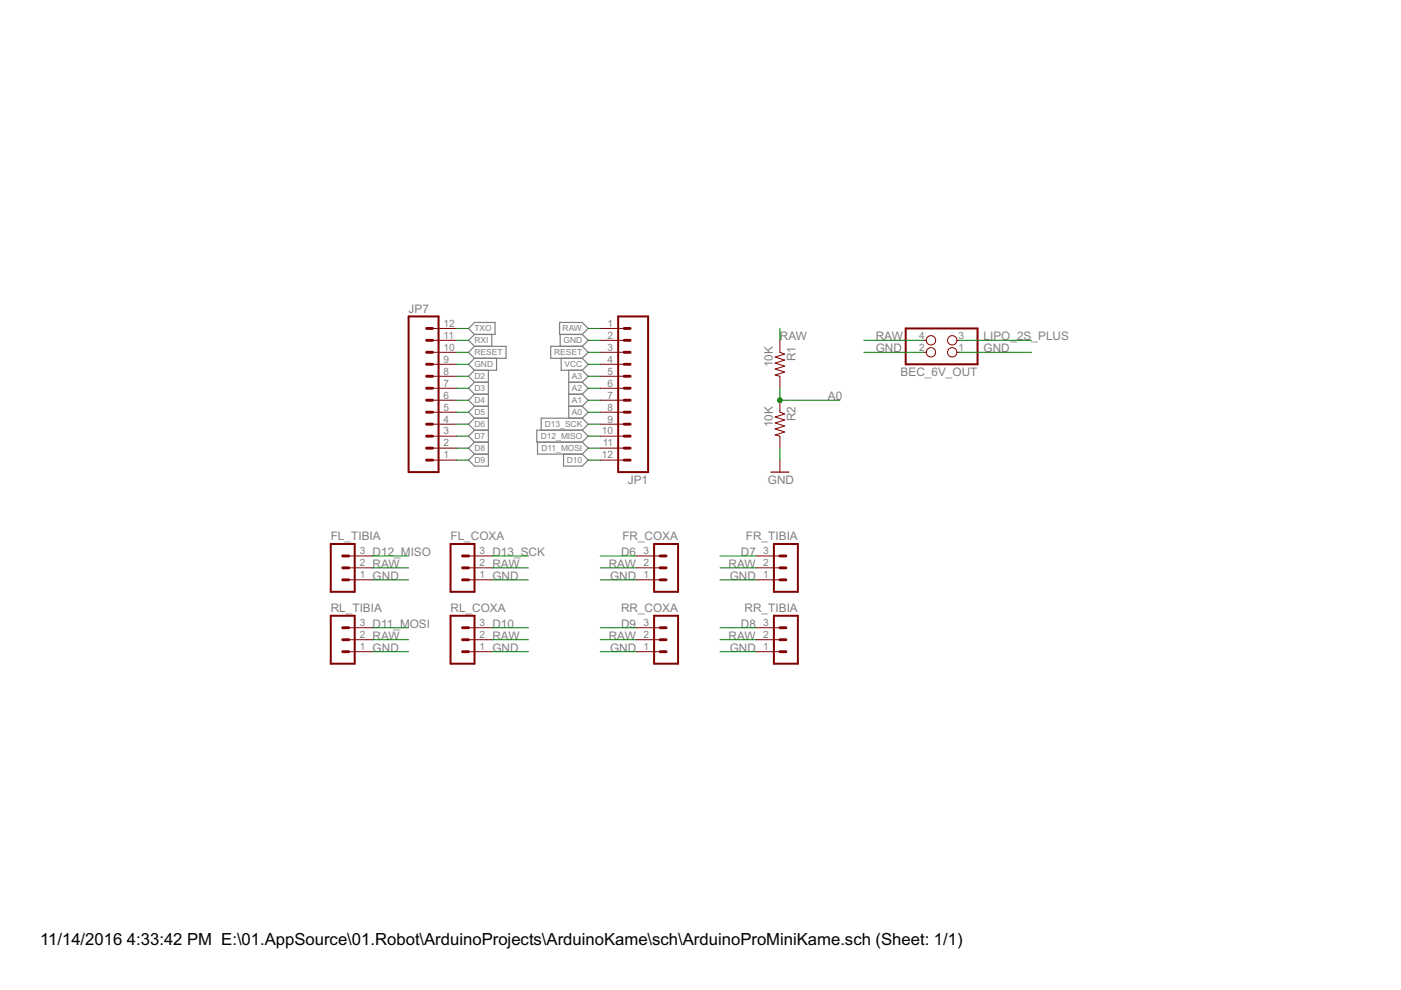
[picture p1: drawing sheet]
<svg xmlns="http://www.w3.org/2000/svg" width="297mm" height="210mm" viewBox="0 0 297 210" stroke-linecap="round" stroke-linejoin="round" font-family="sans-serif">
<g fill="none" stroke="#808080" stroke-width=".25">
<path d="M99.3 69.6l1.3-1.2h4.4v2.5h-4.4zM100.6 76l-1.3 1.2 1.3 1.3M100.6 73.4h6.7v2.6h-6.7M100.6 73.4l-1.3 1.3 1.3 1.3M100.6 78.5l-1.3 1.3 1.3 1.2M100.6 70.9l-1.3 1.3 1.3 1.2M103.5 78.5v20.3h-2.9l-1.3-1.2 1.3-1.3M104.3 70.9v2.5M105.3 76v2.5h-4.7M118.6 68.4h4.8l1.3 1.2-1.3 1.3h-4.8zM118.8 70.9v2.5M119 76v2.5h4.4"/>
<path d="M120.6 78.5v10.2M123.4 73.4h-6.6v2.6h6.6M123.4 70.9l1.3 1.3-1.3 1.2M123.4 73.4l1.3 1.3-1.3 1.3M123.4 76l1.3 1.2-1.3 1.3M123.4 78.5l1.3 1.3-1.3 1.2M100.6 93.7l-1.3 1.3 1.3 1.3M100.6 96.3h2.9M100.6 93.7h2.9M100.6 81h2.9M100.6 83.6h2.9M100.6 86.1h2.9"/>
<path d="M100.6 88.7h2.9M100.6 81l-1.3 1.3 1.3 1.3M100.6 83.6l-1.3 1.3 1.3 1.2M100.6 86.1l-1.3 1.3 1.3 1.3M100.6 88.7l-1.3 1.2 1.3 1.3M100.6 91.2h2.9M100.6 91.2l-1.3 1.3 1.3 1.2M114 93.7v2.6h9.4M119.5 96.3v2.5h3.9l1.3-1.2-1.3-1.3M120.6 81h2.8M120.6 83.6h2.8M120.6 86.1h2.8"/>
<path d="M123.4 91.2h-9.6v2.5h9.6M123.4 81l1.3 1.3-1.3 1.3M123.4 83.6l1.3 1.3-1.3 1.2M123.4 86.1l1.3 1.3-1.3 1.3M123.4 88.7h-8.7v2.5M123.4 88.7l1.3 1.2-1.3 1.3M123.4 91.2l1.3 1.3-1.3 1.2M123.4 93.7l1.3 1.3-1.3 1.3"/>
</g>
<path d="M86.6 67.1h6.4v33h-6.4zM131.1 67.1h6.3v33h-6.3zM192 69.6h15.3v7.6h-15.3zM70.1 115.3h5.1v10.2h-5.1zM95.5 115.3h5.1v10.2h-5.1zM138.7 115.3h5.1v10.2h-5.1zM164.1 115.3h5.1v10.2h-5.1zM70.1 130.6h5.1v10.1h-5.1zM95.5 130.6h5.1v10.1h-5.1zM138.7 130.6h5.1v10.1h-5.1zM164.1 130.6h5.1v10.1h-5.1z" fill="none" stroke="#800000" stroke-width=".42"/>
<g fill="none" stroke="#800000" stroke-width=".61">
<path d="M90.4 74.7h1.3M90.4 72.2h1.3M90.4 69.6h1.3M90.4 79.8h1.3M90.4 77.2h1.3M132.3 74.7h1.3M132.3 72.2h1.3M132.3 69.6h1.3M132.3 79.8h1.3M132.3 77.2h1.3M90.4 82.3h1.3M90.4 84.9h1.3"/>
<path d="M90.4 87.4h1.3M90.4 89.9h1.3M90.4 92.5h1.3M90.4 95h1.3M90.4 97.6h1.3M132.3 82.3h1.3M132.3 84.9h1.3M132.3 87.4h1.3M132.3 89.9h1.3M132.3 92.5h1.3M132.3 95h1.3M132.3 97.6h1.3"/>
<path d="M72.7 117.9h1.2M98.1 117.9h1.2M140 117.9h1.2M165.4 117.9h1.2M72.7 120.4h1.2M72.7 122.9h1.2M72.7 133.1h1.2M72.7 135.6h1.2M72.7 138.2h1.2M98.1 120.4h1.2M98.1 122.9h1.2M98.1 133.1h1.2"/>
<path d="M98.1 135.6h1.2M98.1 138.2h1.2M140 120.4h1.2M140 122.9h1.2M140 133.1h1.2M140 135.6h1.2M140 138.2h1.2M165.4 120.4h1.2M165.4 122.9h1.2M165.4 133.1h1.2M165.4 135.6h1.2M165.4 138.2h1.2"/>
</g>
<g fill="none" stroke="#800000" stroke-width=".21">
<path d="M91.7 74.7h5.1M91.7 72.2h5.1M91.7 69.6h5.1M91.7 77.2h5.1M91.7 79.8h5.1M127.3 74.7h5M127.3 72.2h5M127.3 69.6h5M127.3 77.2h5M127.3 79.8h5M165.4 72.2v2.5l1 .4-2.1 .6 2.1 .6-2.1 .7 2.1 .6-2.1 .7 2.1 .6-2.1 .6 1.1 .3v2.5M195.8 74.7h.6"/>
<path d="M195.8 72.2h.6M202.9 74.7h.6M202.9 72.2h.6M91.7 82.3h5.1M91.7 84.9h5.1M91.7 87.4h5.1M91.7 89.9h5.1M91.7 92.5h5.1M91.7 95h5.1M91.7 97.6h5.1M127.3 82.3h5M127.3 84.9h5"/>
<path d="M127.3 87.4h5M127.3 89.9h5M127.3 92.5h5M127.3 95h5M127.3 97.6h5M165.4 84.9v2.5l1 .4-2.1 .6 2.1 .6-2.1 .7 2.1 .6-2.1 .7 2.1 .6-2.1 .6 1.1 .3v2.5M165.4 97.6v2.5M73.9 117.9h5.1M99.3 117.9h5.1M134.9 117.9h5.1M160.3 117.9h5.1M73.9 122.9h5.1"/>
<path d="M73.9 120.4h5.1M73.9 138.2h5.1M73.9 135.6h5.1M73.9 133.1h5.1M99.3 122.9h5.1M99.3 120.4h5.1M99.3 138.2h5.1M99.3 135.6h5.1M99.3 133.1h5.1M134.9 122.9h5.1M134.9 120.4h5.1M134.9 138.2h5.1"/>
<path d="M134.9 135.6h5.1M134.9 133.1h5.1M160.3 122.9h5.1M160.3 120.4h5.1M160.3 138.2h5.1M160.3 135.6h5.1M160.3 133.1h5.1"/>
<circle cx="197.4" cy="74.7" r=".99"/>
<circle cx="197.4" cy="72.2" r=".99"/>
<circle cx="201.9" cy="74.7" r=".99"/>
<circle cx="201.9" cy="72.2" r=".99"/>
</g>
<path d="M163.4 100.1h3.9" fill="none" stroke="#800000" stroke-width=".25"/>
<g fill="none" stroke="#008000" stroke-width=".21">
<path d="M96.8 74.7h2.5M96.8 77.2h2.5M96.8 72.2h2.5M96.8 69.6h2.5M96.8 79.8h2.5M124.7 74.7h2.6M124.7 77.2h2.6M124.7 72.2h2.6M124.7 69.6h2.6M124.7 79.8h2.6M165.4 69.6v2.6M183.1 74.7h12.7"/>
<path d="M183.1 72.2h12.7M203.5 74.7h15.2M203.5 72.2h15.2M96.8 97.6h2.5M96.8 95h2.5M96.8 82.3h2.5M96.8 84.9h2.5M96.8 87.4h2.5M96.8 89.9h2.5M96.8 92.5h2.5M124.7 97.6h2.6M124.7 95h2.6"/>
<path d="M124.7 82.3h2.6M124.7 84.9h2.6M124.7 87.4h2.6M124.7 89.9h2.6M124.7 92.5h2.6M165.4 82.3v2.6h12.7M165.4 95v2.6M79 117.9h7.6M104.4 117.9h7.6M127.3 117.9h7.6M152.7 117.9h7.6M79 122.9h7.6"/>
<path d="M79 138.2h7.6M79 120.4h7.6M79 135.6h7.6M79 133.1h7.6M104.4 122.9h7.6M104.4 138.2h7.6M104.4 120.4h7.6M104.4 135.6h7.6M104.4 133.1h7.6M127.3 122.9h7.6M127.3 138.2h7.6M127.3 120.4h7.6"/>
<path d="M127.3 135.6h7.6M127.3 133.1h7.6M152.7 122.9h7.6M152.7 138.2h7.6M152.7 120.4h7.6M152.7 135.6h7.6M152.7 133.1h7.6"/>
</g>
<circle cx="165.4" cy="84.9" r=".51" fill="#008000" stroke="#008000" stroke-width=".21"/>
<g font-size="4">
<text x="8.5" y="200.4">11/14/2016</text>
<text x="26.9" y="200.4">4:33:42 PM E:\01.AppSource\01.Robot\ArduinoProjects\ArduinoKame\sch\ArduinoProMiniKame.sch (Sheet: 1/1)</text>
</g>
<g font-size="2.8" fill="#808080">
<text x="86.6" y="66.3">JP7</text>
<text x="163.8" y="77.9" transform="rotate(-90 163.8 77.9)">10K</text>
<text x="165.4" y="72.2">RAW</text>
<text x="168.6" y="76.6" transform="rotate(-90 168.6 76.6)">R1</text>
<text x="185.7" y="74.7">GND</text>
<text x="185.7" y="72.2">RAW</text>
<text x="208.5" y="74.7">GND</text>
<text x="208.5" y="72.2">LIPO_2S_PLUS</text>
<text x="191" y="79.7">BEC_6V_OUT</text>
<text x="168.6" y="89.3" transform="rotate(-90 168.6 89.3)">R2</text>
<text x="175.5" y="84.9">A0</text>
<text x="163.8" y="90.6" transform="rotate(-90 163.8 90.6)">10K</text>
<text x="133.1" y="102.6">JP1</text>
<text x="162.8" y="102.6">GND</text>
<text x="70.1" y="114.6">FL_TIBIA</text>
<text x="79" y="117.9">D12_MISO</text>
<text x="95.5" y="114.6">FL_COXA</text>
<text x="104.4" y="117.9">D13_SCK</text>
<text x="131.7" y="117.9">D6</text>
<text x="132" y="114.6">FR_COXA</text>
<text x="157.1" y="117.9">D7</text>
<text x="158.2" y="114.6">FR_TIBIA</text>
<text x="79" y="122.9">GND</text>
<text x="79" y="120.4">RAW</text>
<text x="104.4" y="122.9">GND</text>
<text x="104.4" y="120.4">RAW</text>
<text x="129.1" y="120.4">RAW</text>
<text x="129.3" y="122.9">GND</text>
<text x="154.5" y="120.4">RAW</text>
<text x="154.7" y="122.9">GND</text>
<text x="70.1" y="129.8">RL_TIBIA</text>
<text x="95.5" y="129.8">RL_COXA</text>
<text x="131.7" y="129.8">RR_COXA</text>
<text x="157.9" y="129.8">RR_TIBIA</text>
<text x="79" y="135.6">RAW</text>
<text x="79" y="133.1">D11_MOSI</text>
<text x="104.4" y="135.6">RAW</text>
<text x="104.4" y="133.1">D10</text>
<text x="129.1" y="135.6">RAW</text>
<text x="131.7" y="133.1">D9</text>
<text x="154.5" y="135.6">RAW</text>
<text x="157.1" y="133.1">D8</text>
<text x="79" y="138.2">GND</text>
<text x="104.4" y="138.2">GND</text>
<text x="129.3" y="138.2">GND</text>
<text x="154.7" y="138.2">GND</text>
</g>
<g font-size="2.4" fill="#808080">
<text x="94" y="71.8">11</text>
<text x="94" y="69.3">12</text>
<text x="128.8" y="69.3">1</text>
<text x="128.8" y="71.8">2</text>
<text x="194.8" y="71.8">4</text>
<text x="203.2" y="71.8">3</text>
<text x="94" y="76.9">9</text>
<text x="94" y="74.4">10</text>
<text x="128.8" y="74.4">3</text>
<text x="128.8" y="76.9">4</text>
<text x="194.8" y="74.4">2</text>
<text x="203.2" y="74.4">1</text>
<text x="94" y="82">7</text>
<text x="94" y="79.4">8</text>
<text x="128.8" y="79.4">5</text>
<text x="128.8" y="82">6</text>
<text x="94" y="89.6">4</text>
<text x="94" y="87">5</text>
<text x="94" y="84.5">6</text>
<text x="128.8" y="84.5">7</text>
<text x="128.8" y="87">8</text>
<text x="128.8" y="89.6">9</text>
<text x="94" y="94.7">2</text>
<text x="94" y="92.1">3</text>
<text x="127.6" y="92.1">10</text>
<text x="127.8" y="94.7">11</text>
<text x="94" y="97.2">1</text>
<text x="127.6" y="97.2">12</text>
<text x="76.3" y="117.5">3</text>
<text x="101.7" y="117.5">3</text>
<text x="136.4" y="117.5">3</text>
<text x="161.8" y="117.5">3</text>
<text x="76.3" y="122.6">1</text>
<text x="76.3" y="120.1">2</text>
<text x="101.7" y="122.6">1</text>
<text x="101.7" y="120.1">2</text>
<text x="136.4" y="122.6">1</text>
<text x="136.4" y="120.1">2</text>
<text x="161.8" y="122.6">1</text>
<text x="161.8" y="120.1">2</text>
<text x="76.3" y="137.8">1</text>
<text x="76.3" y="135.3">2</text>
<text x="76.3" y="132.7">3</text>
<text x="101.7" y="137.8">1</text>
<text x="101.7" y="135.3">2</text>
<text x="101.7" y="132.7">3</text>
<text x="136.4" y="137.8">1</text>
<text x="136.4" y="135.3">2</text>
<text x="136.4" y="132.7">3</text>
<text x="161.8" y="137.8">1</text>
<text x="161.8" y="135.3">2</text>
<text x="161.8" y="132.7">3</text>
</g>
<g font-size="2" fill="#808080">
<text x="100.6" y="70.3">TXO</text>
<text x="119.3" y="70.3">RAW</text>
<text x="100.6" y="77.9">GND</text>
<text x="100.6" y="75.3">RESET</text>
<text x="100.6" y="72.8">RXI</text>
<text x="117.5" y="75.3">RESET</text>
<text x="119.5" y="72.8">GND</text>
<text x="119.7" y="77.9">VCC</text>
<text x="100.6" y="80.4">D2</text>
<text x="100.6" y="83">D3</text>
<text x="121.3" y="80.4">A3</text>
<text x="121.3" y="83">A2</text>
<text x="100.6" y="85.5">D4</text>
<text x="100.6" y="88">D5</text>
<text x="121.3" y="85.5">A1</text>
<text x="121.3" y="88">A0</text>
<text x="100.6" y="95.7">D8</text>
<text x="100.6" y="90.6">D6</text>
<text x="100.6" y="93.1">D7</text>
<text x="114.7" y="93.1">D12_MISO</text>
<text x="114.8" y="95.7">D11_MOSI</text>
<text x="115.5" y="90.6">D13_SCK</text>
<text x="100.6" y="98.2">D9</text>
<text x="120.2" y="98.2">D10</text>
</g>
</svg>
